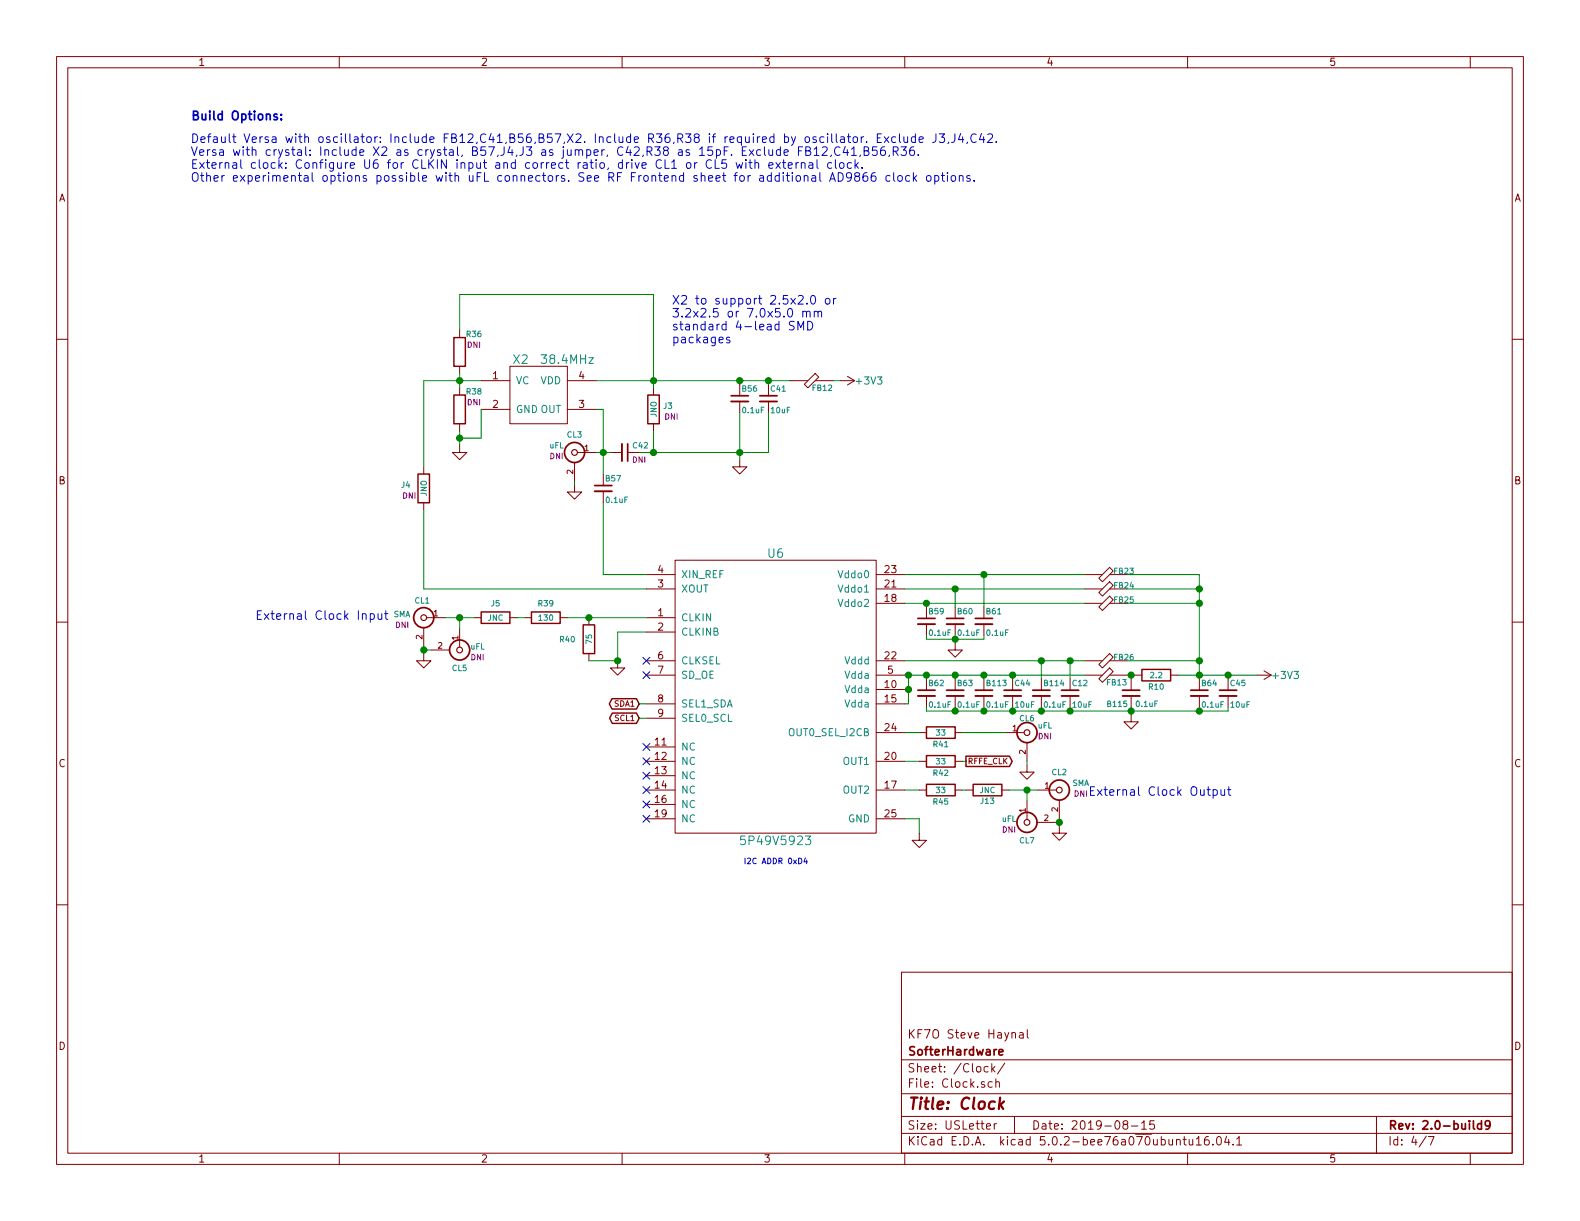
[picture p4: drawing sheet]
EESchema Schematic File Version 4
LIBS:hermeslite-cache
EELAYER 26 0
EELAYER END
$Descr USLetter 11000 8500
encoding utf-8
Sheet 4 7
Title "Clock"
Date "2019-08-15"
Rev "2.0-build9"
Comp "SofterHardware"
Comment1 "KF7O Steve Haynal"
Comment2 ""
Comment3 ""
Comment4 ""
$EndDescr
$Comp
L hermeslite:5P49V5923 U6
U 1 1
P 5400 5800
F 0 "U6" H 5400 7750 60  0000 C CNN
F 1 "5P49V5923" H 5400 5750 60  0000 C CNN
F 2 "HERMESLITE:IDTVERSA" H 5400 5800 60  0001 C CNN
F 3 "" H 5400 5800 60  0000 C CNN
	1    5400 5800
	1    0    0    -1  
$EndComp
NoConn ~ 4500 5200
NoConn ~ 4500 5300
NoConn ~ 4500 5400
NoConn ~ 4500 5500
NoConn ~ 4500 5600
NoConn ~ 4500 5700
NoConn ~ 4500 4600
NoConn ~ 4500 4700
$Comp
L hermeslite:C_Small B59
U 1 1
P 6450 4325
F 0 "B59" H 6460 4395 39  0000 L CNN
F 1 "0.1uF" H 6460 4245 39  0000 L CNN
F 2 "HERMESLITE:SMD-0603" H 6450 4325 50  0001 C CNN
F 3 "" H 6450 4325 50  0000 C CNN
	1    6450 4325
	1    0    0    -1  
$EndComp
$Comp
L hermeslite:C_Small B60
U 1 1
P 6650 4325
F 0 "B60" H 6660 4395 39  0000 L CNN
F 1 "0.1uF" H 6660 4245 39  0000 L CNN
F 2 "HERMESLITE:SMD-0603" H 6650 4325 50  0001 C CNN
F 3 "" H 6650 4325 50  0000 C CNN
	1    6650 4325
	1    0    0    -1  
$EndComp
$Comp
L hermeslite:C_Small B61
U 1 1
P 6850 4325
F 0 "B61" H 6860 4395 39  0000 L CNN
F 1 "0.1uF" H 6860 4245 39  0000 L CNN
F 2 "HERMESLITE:SMD-0603" H 6850 4325 50  0001 C CNN
F 3 "" H 6850 4325 50  0000 C CNN
	1    6850 4325
	1    0    0    -1  
$EndComp
$Comp
L hermeslite:C_Small B64
U 1 1
P 8350 4825
F 0 "B64" H 8360 4895 39  0000 L CNN
F 1 "0.1uF" H 8360 4745 39  0000 L CNN
F 2 "HERMESLITE:SMD-0603" H 8350 4825 50  0001 C CNN
F 3 "" H 8350 4825 50  0000 C CNN
	1    8350 4825
	1    0    0    -1  
$EndComp
$Comp
L hermeslite:C_Small B62
U 1 1
P 6450 4825
F 0 "B62" H 6460 4895 39  0000 L CNN
F 1 "0.1uF" H 6460 4745 39  0000 L CNN
F 2 "HERMESLITE:SMD-0603" H 6450 4825 50  0001 C CNN
F 3 "" H 6450 4825 50  0000 C CNN
	1    6450 4825
	1    0    0    -1  
$EndComp
$Comp
L hermeslite:C_Small B63
U 1 1
P 6650 4825
F 0 "B63" H 6660 4895 39  0000 L CNN
F 1 "0.1uF" H 6660 4745 39  0000 L CNN
F 2 "HERMESLITE:SMD-0603" H 6650 4825 50  0001 C CNN
F 3 "" H 6650 4825 50  0000 C CNN
	1    6650 4825
	1    0    0    -1  
$EndComp
$Comp
L hermeslite:C_Small B113
U 1 1
P 6850 4825
F 0 "B113" H 6860 4895 39  0000 L CNN
F 1 "0.1uF" H 6860 4745 39  0000 L CNN
F 2 "HERMESLITE:SMD-0603" H 6850 4825 50  0001 C CNN
F 3 "" H 6850 4825 50  0000 C CNN
	1    6850 4825
	1    0    0    -1  
$EndComp
Connection ~ 6450 4700
Connection ~ 6650 4700
Connection ~ 6850 4700
$Comp
L power:GND #PWR089
U 1 1
P 7875 4975
F 0 "#PWR089" H 7875 4725 39  0001 C CNN
F 1 "GND" H 7875 4825 39  0001 C CNN
F 2 "" H 7875 4975 50  0000 C CNN
F 3 "" H 7875 4975 50  0000 C CNN
	1    7875 4975
	1    0    0    -1  
$EndComp
$Comp
L hermeslite:R R42
U 1 1
P 6550 5300
F 0 "R42" V 6630 5300 39  0000 C CNN
F 1 "33" V 6550 5300 39  0000 C CNN
F 2 "HERMESLITE:SMD-0603" V 6480 5300 50  0001 C CNN
F 3 "" H 6550 5300 50  0000 C CNN
	1    6550 5300
	0    1    1    0   
$EndComp
$Comp
L hermeslite:R R45
U 1 1
P 6550 5500
F 0 "R45" V 6630 5500 39  0000 C CNN
F 1 "33" V 6550 5500 39  0000 C CNN
F 2 "HERMESLITE:SMD-0603" V 6480 5500 50  0001 C CNN
F 3 "" H 6550 5500 50  0000 C CNN
	1    6550 5500
	0    1    1    0   
$EndComp
Wire Wire Line
	6300 5300 6400 5300
Wire Wire Line
	6300 5500 6400 5500
$Comp
L hermeslite:FB FB13
U 1 1
P 7700 4700
F 0 "FB13" H 7775 4650 39  0000 C CNN
F 1 "FB" H 7700 4800 60  0001 C CNN
F 2 "HERMESLITE:SMD-0603" H 7700 4700 60  0001 C CNN
F 3 "" H 7700 4700 60  0000 C CNN
	1    7700 4700
	1    0    0    -1  
$EndComp
Wire Wire Line
	6300 4700 6325 4700
Text GLabel 6725 5300 2    39   Output ~ 0
RFFE_CLK
$Comp
L power:GND #PWR090
U 1 1
P 6400 5800
F 0 "#PWR090" H 6400 5550 39  0001 C CNN
F 1 "GND" H 6400 5650 39  0001 C CNN
F 2 "" H 6400 5800 50  0000 C CNN
F 3 "" H 6400 5800 50  0000 C CNN
	1    6400 5800
	1    0    0    -1  
$EndComp
Wire Wire Line
	6300 5700 6400 5700
Wire Wire Line
	6400 5700 6400 5800
$Comp
L hermeslite:BNC CL1
U 1 1
P 2950 4300
F 0 "CL1" H 2960 4420 39  0000 C CNN
F 1 "SMA" H 3100 4325 39  0000 C CNN
F 2 "HERMESLITE:SMAEDGE_TH_L" H 2950 4300 50  0001 C CNN
F 3 "" H 2950 4300 50  0000 C CNN
F 4 "DNI" H 3100 4250 39  0000 C CNN "Option"
	1    2950 4300
	-1   0    0    -1  
$EndComp
$Comp
L hermeslite:R R39
U 1 1
P 3800 4300
F 0 "R39" V 3700 4300 39  0000 C CNN
F 1 "130" V 3800 4300 39  0000 C CNN
F 2 "HERMESLITE:SMD-0603" V 3730 4300 50  0001 C CNN
F 3 "" H 3800 4300 50  0000 C CNN
	1    3800 4300
	0    1    1    0   
$EndComp
$Comp
L hermeslite:R R40
U 1 1
P 4100 4450
F 0 "R40" H 3950 4450 39  0000 C CNN
F 1 "75" V 4100 4450 39  0000 C CNN
F 2 "HERMESLITE:SMD-0603" V 4030 4450 50  0001 C CNN
F 3 "" H 4100 4450 50  0000 C CNN
	1    4100 4450
	1    0    0    -1  
$EndComp
Wire Wire Line
	3950 4300 4100 4300
Connection ~ 4100 4300
Wire Wire Line
	3100 4300 3200 4300
$Comp
L power:GND #PWR091
U 1 1
P 4300 4600
F 0 "#PWR091" H 4300 4350 39  0001 C CNN
F 1 "GND" H 4300 4450 39  0001 C CNN
F 2 "" H 4300 4600 50  0000 C CNN
F 3 "" H 4300 4600 50  0000 C CNN
	1    4300 4600
	1    0    0    -1  
$EndComp
Wire Wire Line
	4500 4400 4300 4400
Wire Wire Line
	4300 4400 4300 4600
Wire Wire Line
	4300 4600 4100 4600
Connection ~ 4300 4600
$Comp
L power:GND #PWR092
U 1 1
P 2950 4550
F 0 "#PWR092" H 2950 4300 39  0001 C CNN
F 1 "GND" H 2950 4400 39  0001 C CNN
F 2 "" H 2950 4550 50  0000 C CNN
F 3 "" H 2950 4550 50  0000 C CNN
	1    2950 4550
	1    0    0    -1  
$EndComp
Wire Wire Line
	4200 4000 4500 4000
Wire Wire Line
	4200 3500 4200 4000
$Comp
L hermeslite:C_Small C42
U 1 1
P 4350 3150
F 0 "C42" V 4300 3200 39  0000 L CNN
F 1 "DNI" V 4400 3200 39  0001 L CNN
F 2 "HERMESLITE:SMD-0603" H 4350 3150 50  0001 C CNN
F 3 "" H 4350 3150 50  0000 C CNN
F 4 "DNI" V 4400 3250 39  0000 C CNN "Option"
	1    4350 3150
	0    1    1    0   
$EndComp
$Comp
L hermeslite:adcosc X2
U 1 1
P 3750 2750
F 0 "X2" H 3625 3000 60  0000 C CNN
F 1 "38.4MHz" H 3950 3000 60  0000 C CNN
F 2 "HERMESLITE:SMALLOSC" H 3750 2750 60  0001 C CNN
F 3 "" H 3750 2750 60  0000 C CNN
	1    3750 2750
	1    0    0    -1  
$EndComp
$Comp
L hermeslite:C_Small B57
U 1 1
P 4200 3400
F 0 "B57" H 4210 3470 39  0000 L CNN
F 1 "0.1uF" H 4210 3320 39  0000 L CNN
F 2 "HERMESLITE:SMD-0603" H 4200 3400 50  0001 C CNN
F 3 "" H 4200 3400 50  0000 C CNN
	1    4200 3400
	1    0    0    -1  
$EndComp
Wire Wire Line
	4150 2850 4200 2850
Wire Wire Line
	4200 2850 4200 3150
$Comp
L hermeslite:FB FB12
U 1 1
P 5650 2650
F 0 "FB12" H 5725 2600 39  0000 C CNN
F 1 "FB" H 5650 2750 60  0001 C CNN
F 2 "HERMESLITE:SMD-0603" H 5650 2650 60  0001 C CNN
F 3 "" H 5650 2650 60  0000 C CNN
	1    5650 2650
	1    0    0    -1  
$EndComp
$Comp
L hermeslite:C_Small C41
U 1 1
P 5350 2775
F 0 "C41" H 5360 2845 39  0000 L CNN
F 1 "10uF" H 5360 2695 39  0000 L CNN
F 2 "HERMESLITE:SMD-0603" H 5350 2775 50  0001 C CNN
F 3 "" H 5350 2775 50  0000 C CNN
	1    5350 2775
	1    0    0    -1  
$EndComp
Connection ~ 5150 2650
$Comp
L power:GND #PWR093
U 1 1
P 5150 3200
F 0 "#PWR093" H 5150 2950 39  0001 C CNN
F 1 "GND" H 5150 3050 39  0001 C CNN
F 2 "" H 5150 3200 50  0000 C CNN
F 3 "" H 5150 3200 50  0000 C CNN
	1    5150 3200
	1    0    0    -1  
$EndComp
$Comp
L power:GND #PWR094
U 1 1
P 3200 3100
F 0 "#PWR094" H 3200 2850 39  0001 C CNN
F 1 "GND" H 3200 2950 39  0001 C CNN
F 2 "" H 3200 3100 50  0000 C CNN
F 3 "" H 3200 3100 50  0000 C CNN
	1    3200 3100
	1    0    0    -1  
$EndComp
$Comp
L hermeslite:R R36
U 1 1
P 3200 2450
F 0 "R36" H 3300 2575 39  0000 C CNN
F 1 "DNI" V 3200 2450 39  0001 C CNN
F 2 "HERMESLITE:SMD-0603" V 3130 2450 50  0001 C CNN
F 3 "" H 3200 2450 50  0000 C CNN
F 4 "DNI" H 3300 2500 39  0000 C CNN "Option"
F 5 "R 10K" H 3200 2450 60  0001 C CNN "Key"
	1    3200 2450
	1    0    0    -1  
$EndComp
$Comp
L hermeslite:R R38
U 1 1
P 3200 2850
F 0 "R38" H 3300 2975 39  0000 C CNN
F 1 "DNI" V 3200 2850 39  0001 C CNN
F 2 "HERMESLITE:SMD-0603" V 3130 2850 50  0001 C CNN
F 3 "" H 3200 2850 50  0000 C CNN
F 4 "DNI" H 3300 2900 39  0000 C CNN "Option"
F 5 "R 10K" H 3200 2850 60  0001 C CNN "Key"
	1    3200 2850
	1    0    0    -1  
$EndComp
Wire Wire Line
	3200 2600 3200 2650
Wire Wire Line
	2950 2650 3200 2650
Connection ~ 3200 2650
Wire Wire Line
	3200 3000 3200 3050
Wire Wire Line
	3350 2850 3350 3050
Wire Wire Line
	3350 3050 3200 3050
Connection ~ 3200 3050
Wire Wire Line
	3200 2050 3200 2300
Wire Wire Line
	3200 2050 4550 2050
$Comp
L hermeslite:C_Small B56
U 1 1
P 5150 2775
F 0 "B56" H 5160 2845 39  0000 L CNN
F 1 "0.1uF" H 5160 2695 39  0000 L CNN
F 2 "HERMESLITE:SMD-0603" H 5150 2775 50  0001 C CNN
F 3 "" H 5150 2775 50  0000 C CNN
	1    5150 2775
	1    0    0    -1  
$EndComp
Wire Wire Line
	5800 2650 5850 2650
Connection ~ 5350 2650
$Comp
L hermeslite:C_Small C44
U 1 1
P 7050 4825
F 0 "C44" H 7060 4895 39  0000 L CNN
F 1 "10uF" H 7060 4745 39  0000 L CNN
F 2 "HERMESLITE:SMD-0603" H 7050 4825 50  0001 C CNN
F 3 "" H 7050 4825 50  0000 C CNN
	1    7050 4825
	1    0    0    -1  
$EndComp
Connection ~ 7050 4700
Text Notes 4675 2400 0    60   ~ 0
X2 to support 2.5x2.0 or \n3.2x2.5 or 7.0x5.0 mm\nstandard 4-lead SMD\npackages\n
Wire Wire Line
	2950 3550 2950 4100
Wire Wire Line
	2950 4100 4500 4100
Wire Wire Line
	4150 3150 4200 3150
Connection ~ 4200 3150
Wire Wire Line
	4150 2650 4550 2650
Wire Wire Line
	4450 3150 4550 3150
Wire Wire Line
	5150 2675 5150 2650
Wire Wire Line
	5350 2675 5350 2650
Wire Wire Line
	5350 3150 5350 2875
Wire Wire Line
	5150 2875 5150 3150
Connection ~ 5150 3150
$Comp
L hermeslite:R R41
U 1 1
P 6550 5100
F 0 "R41" V 6630 5100 39  0000 C CNN
F 1 "33" V 6550 5100 39  0000 C CNN
F 2 "HERMESLITE:SMD-0603" V 6480 5100 50  0001 C CNN
F 3 "" H 6550 5100 50  0000 C CNN
	1    6550 5100
	0    1    1    0   
$EndComp
Wire Wire Line
	6400 5100 6300 5100
Wire Wire Line
	8200 4700 8350 4700
$Comp
L hermeslite:C_Small C45
U 1 1
P 8550 4825
F 0 "C45" H 8560 4895 39  0000 L CNN
F 1 "10uF" H 8560 4745 39  0000 L CNN
F 2 "HERMESLITE:SMD-0603" H 8550 4825 50  0001 C CNN
F 3 "" H 8550 4825 50  0000 C CNN
	1    8550 4825
	1    0    0    -1  
$EndComp
Wire Wire Line
	6450 4725 6450 4700
Wire Wire Line
	6650 4725 6650 4700
Wire Wire Line
	6850 4725 6850 4700
Wire Wire Line
	7050 4725 7050 4700
Wire Wire Line
	7050 4950 7050 4925
Wire Wire Line
	6450 4950 6650 4950
Wire Wire Line
	6450 4950 6450 4925
Wire Wire Line
	6650 4925 6650 4950
Connection ~ 6650 4950
Connection ~ 6850 4950
Wire Wire Line
	8550 4725 8550 4700
Connection ~ 8550 4700
Connection ~ 8350 4700
Wire Wire Line
	8550 4950 8550 4925
Wire Wire Line
	8350 4950 8350 4925
Wire Wire Line
	6300 4100 6650 4100
Wire Wire Line
	6300 4200 6450 4200
Wire Wire Line
	6450 4200 6450 4225
Wire Wire Line
	6650 4225 6650 4100
Connection ~ 6650 4100
Wire Wire Line
	6850 4225 6850 4000
Wire Wire Line
	6300 4000 6850 4000
Connection ~ 6850 4000
Connection ~ 6450 4200
$Comp
L power:GND #PWR095
U 1 1
P 6650 4475
F 0 "#PWR095" H 6650 4225 39  0001 C CNN
F 1 "GND" H 6650 4325 39  0001 C CNN
F 2 "" H 6650 4475 50  0000 C CNN
F 3 "" H 6650 4475 50  0000 C CNN
	1    6650 4475
	1    0    0    -1  
$EndComp
Wire Wire Line
	6450 4425 6450 4450
Wire Wire Line
	6450 4450 6650 4450
Wire Wire Line
	6850 4450 6850 4425
Wire Wire Line
	6650 4425 6650 4450
Connection ~ 6650 4450
Wire Wire Line
	6325 4900 6300 4900
Wire Wire Line
	6325 4700 6325 4800
Connection ~ 6325 4700
Wire Wire Line
	6300 4800 6325 4800
Connection ~ 6325 4800
$Comp
L hermeslite:JNO J4
U 1 1
P 2950 3400
F 0 "J4" H 2825 3425 39  0000 C CNN
F 1 "JNO" V 2950 3400 39  0000 C CNN
F 2 "HERMESLITE:SMD-0603" V 2880 3400 50  0001 C CNN
F 3 "" H 2950 3400 50  0000 C CNN
F 4 "DNI" H 2850 3350 39  0000 C CNN "Option"
	1    2950 3400
	1    0    0    -1  
$EndComp
$Comp
L hermeslite:BNC CL2
U 1 1
P 7375 5500
F 0 "CL2" H 7375 5625 39  0000 C CNN
F 1 "SMA" H 7525 5550 39  0000 C CNN
F 2 "HERMESLITE:SMAEDGE_TH_L" H 7375 5500 50  0001 C CNN
F 3 "" H 7375 5500 50  0000 C CNN
F 4 "DNI" H 7525 5475 39  0000 C CNN "Option"
	1    7375 5500
	1    0    0    -1  
$EndComp
Wire Wire Line
	7025 5500 7150 5500
$Comp
L power:GND #PWR096
U 1 1
P 7375 5750
F 0 "#PWR096" H 7375 5500 39  0001 C CNN
F 1 "GND" H 7375 5600 39  0001 C CNN
F 2 "" H 7375 5750 50  0000 C CNN
F 3 "" H 7375 5750 50  0000 C CNN
	1    7375 5750
	1    0    0    -1  
$EndComp
Text Notes 1325 850  0    60   ~ 12
Build Options:
Text Notes 1325 1275 0    60   ~ 0
Default Versa with oscillator: Include FB12,C41,B56,B57,X2. Include R36,R38 if required by oscillator. Exclude J3,J4,C42.\nVersa with crystal: Include X2 as crystal, B57,J4,J3 as jumper, C42,R38 as 15pF. Exclude FB12,C41,B56,R36.\nExternal clock: Configure U6 for CLKIN input and correct ratio, drive CL1 or CL5 with external clock.\nOther experimental options possible with uFL connectors. See RF Frontend sheet for additional AD9866 clock options.
$Comp
L hermeslite:C_Small B114
U 1 1
P 7250 4825
F 0 "B114" H 7260 4895 39  0000 L CNN
F 1 "0.1uF" H 7260 4745 39  0000 L CNN
F 2 "HERMESLITE:SMD-0603" H 7250 4825 50  0001 C CNN
F 3 "" H 7250 4825 50  0000 C CNN
	1    7250 4825
	1    0    0    -1  
$EndComp
$Comp
L hermeslite:C_Small C12
U 1 1
P 7450 4825
F 0 "C12" H 7460 4895 39  0000 L CNN
F 1 "10uF" H 7460 4745 39  0000 L CNN
F 2 "HERMESLITE:SMD-0603" H 7450 4825 50  0001 C CNN
F 3 "" H 7450 4825 50  0000 C CNN
	1    7450 4825
	1    0    0    -1  
$EndComp
Wire Wire Line
	7450 4950 7450 4925
Connection ~ 7050 4950
Wire Wire Line
	7250 4925 7250 4950
Connection ~ 7250 4950
$Comp
L hermeslite:FB FB26
U 1 1
P 7700 4600
F 0 "FB26" H 7825 4625 39  0000 C CNN
F 1 "FB" H 7700 4700 60  0001 C CNN
F 2 "HERMESLITE:SMD-0603" H 7700 4600 60  0001 C CNN
F 3 "" H 7700 4600 60  0000 C CNN
	1    7700 4600
	1    0    0    -1  
$EndComp
$Comp
L hermeslite:R R10
U 1 1
P 8050 4700
F 0 "R10" V 8130 4700 39  0000 C CNN
F 1 "2.2" V 8050 4700 39  0000 C CNN
F 2 "HERMESLITE:SMD-0603" V 7980 4700 50  0001 C CNN
F 3 "" H 8050 4700 50  0000 C CNN
	1    8050 4700
	0    1    1    0   
$EndComp
$Comp
L hermeslite:C_Small B115
U 1 1
P 7875 4825
F 0 "B115" H 7700 4750 39  0000 L CNN
F 1 "0.1uF" H 7900 4750 39  0000 L CNN
F 2 "HERMESLITE:SMD-0603" H 7875 4825 50  0001 C CNN
F 3 "" H 7875 4825 50  0000 C CNN
	1    7875 4825
	1    0    0    -1  
$EndComp
$Comp
L power:+3V3 #PWR097
U 1 1
P 8750 4700
F 0 "#PWR097" H 8750 4550 50  0001 C CNN
F 1 "+3V3" V 8750 4900 50  0000 C CNN
F 2 "" H 8750 4700 50  0000 C CNN
F 3 "" H 8750 4700 50  0000 C CNN
	1    8750 4700
	0    1    1    0   
$EndComp
Wire Wire Line
	8350 4000 8350 4100
Wire Wire Line
	7850 4700 7875 4700
Wire Wire Line
	7875 4725 7875 4700
Connection ~ 7875 4700
Connection ~ 8350 4950
Connection ~ 7450 4950
Wire Wire Line
	7875 4925 7875 4950
Connection ~ 7875 4950
Wire Wire Line
	6850 4925 6850 4950
Wire Wire Line
	6300 4600 7250 4600
Wire Wire Line
	7850 4600 8350 4600
$Comp
L hermeslite:FB FB25
U 1 1
P 7700 4200
F 0 "FB25" H 7825 4225 39  0000 C CNN
F 1 "FB" H 7700 4300 60  0001 C CNN
F 2 "HERMESLITE:SMD-0603" H 7700 4200 60  0001 C CNN
F 3 "" H 7700 4200 60  0000 C CNN
	1    7700 4200
	1    0    0    -1  
$EndComp
$Comp
L hermeslite:FB FB24
U 1 1
P 7700 4100
F 0 "FB24" H 7825 4125 39  0000 C CNN
F 1 "FB" H 7700 4200 60  0001 C CNN
F 2 "HERMESLITE:SMD-0603" H 7700 4100 60  0001 C CNN
F 3 "" H 7700 4100 60  0000 C CNN
	1    7700 4100
	1    0    0    -1  
$EndComp
$Comp
L hermeslite:FB FB23
U 1 1
P 7700 4000
F 0 "FB23" H 7825 4025 39  0000 C CNN
F 1 "FB" H 7700 4100 60  0001 C CNN
F 2 "HERMESLITE:SMD-0603" H 7700 4000 60  0001 C CNN
F 3 "" H 7700 4000 60  0000 C CNN
	1    7700 4000
	1    0    0    -1  
$EndComp
Wire Wire Line
	7850 4200 8350 4200
Connection ~ 8350 4600
Wire Wire Line
	7850 4100 8350 4100
Connection ~ 8350 4200
Wire Wire Line
	7850 4000 8350 4000
Connection ~ 8350 4100
Wire Wire Line
	7250 4725 7250 4600
Connection ~ 7250 4600
Wire Wire Line
	7450 4725 7450 4600
Connection ~ 7450 4600
$Comp
L power:+3V3 #PWR098
U 1 1
P 5850 2650
F 0 "#PWR098" H 5850 2500 50  0001 C CNN
F 1 "+3V3" V 5850 2850 50  0000 C CNN
F 2 "" H 5850 2650 50  0000 C CNN
F 3 "" H 5850 2650 50  0000 C CNN
	1    5850 2650
	0    1    1    0   
$EndComp
Connection ~ 4550 3150
Wire Wire Line
	4550 3150 4550 3000
Connection ~ 4550 2650
Wire Wire Line
	4550 2050 4550 2650
$Comp
L hermeslite:JNO J3
U 1 1
P 4550 2850
F 0 "J3" H 4650 2875 39  0000 C CNN
F 1 "JNO" V 4550 2850 39  0000 C CNN
F 2 "HERMESLITE:SMD-0603" V 4480 2850 50  0001 C CNN
F 3 "" H 4550 2850 50  0000 C CNN
F 4 "DNI" H 4675 2800 39  0000 C CNN "Option"
	1    4550 2850
	1    0    0    -1  
$EndComp
Text Notes 5175 6025 0    39   ~ 0
I2C ADDR 0xD4
Wire Wire Line
	2950 2650 2950 3250
$Comp
L hermeslite:BNC CL5
U 1 1
P 3200 4525
F 0 "CL5" V 3325 4525 39  0000 C CNN
F 1 "uFL" V 3175 4650 39  0000 C CNN
F 2 "HERMESLITE:UFL" H 3200 4525 50  0001 C CNN
F 3 "" H 3200 4525 50  0000 C CNN
F 4 "DNI" V 3250 4650 39  0000 C CNN "Option"
	1    3200 4525
	0    1    1    0   
$EndComp
Wire Wire Line
	3200 4375 3200 4300
Connection ~ 3200 4300
Wire Wire Line
	2950 4500 2950 4525
Wire Wire Line
	3000 4525 2950 4525
Connection ~ 2950 4525
$Comp
L hermeslite:BNC CL7
U 1 1
P 7150 5725
F 0 "CL7" V 7275 5725 39  0000 C CNN
F 1 "uFL" V 7125 5850 39  0000 C CNN
F 2 "HERMESLITE:UFL" H 7150 5725 50  0001 C CNN
F 3 "" H 7150 5725 50  0000 C CNN
F 4 "DNI" V 7200 5850 39  0000 C CNN "Option"
	1    7150 5725
	0    -1   1    0   
$EndComp
Wire Wire Line
	7150 5575 7150 5500
Connection ~ 7150 5500
Wire Wire Line
	7350 5725 7375 5725
Wire Wire Line
	7375 5700 7375 5725
Connection ~ 7375 5725
$Comp
L hermeslite:BNC CL6
U 1 1
P 7150 5100
F 0 "CL6" H 7150 5200 39  0000 C CNN
F 1 "uFL" H 7275 5150 39  0000 C CNN
F 2 "HERMESLITE:UFL" H 7150 5100 50  0001 C CNN
F 3 "" H 7150 5100 50  0000 C CNN
F 4 "DNI" H 7275 5075 39  0000 C CNN "Option"
	1    7150 5100
	1    0    0    -1  
$EndComp
Wire Wire Line
	6700 5300 6725 5300
$Comp
L power:GND #PWR099
U 1 1
P 7150 5325
F 0 "#PWR099" H 7150 5075 39  0001 C CNN
F 1 "GND" H 7150 5175 39  0001 C CNN
F 2 "" H 7150 5325 50  0000 C CNN
F 3 "" H 7150 5325 50  0000 C CNN
	1    7150 5325
	1    0    0    -1  
$EndComp
Wire Wire Line
	7150 5300 7150 5325
$Comp
L hermeslite:BNC CL3
U 1 1
P 4000 3150
F 0 "CL3" H 4000 3275 39  0000 C CNN
F 1 "uFL" H 4125 3200 39  0000 C CNN
F 2 "HERMESLITE:UFL" H 4000 3150 50  0001 C CNN
F 3 "" H 4000 3150 50  0000 C CNN
F 4 "DNI" H 4125 3125 39  0000 C CNN "Option"
	1    4000 3150
	-1   0    0    -1  
$EndComp
$Comp
L power:GND #PWR0100
U 1 1
P 4000 3375
F 0 "#PWR0100" H 4000 3125 39  0001 C CNN
F 1 "GND" H 4000 3225 39  0001 C CNN
F 2 "" H 4000 3375 50  0000 C CNN
F 3 "" H 4000 3375 50  0000 C CNN
	1    4000 3375
	1    0    0    -1  
$EndComp
Text Notes 1775 4325 0    60   ~ 0
External Clock Input
Text Notes 7575 5550 0    60   ~ 0
External Clock Output
Wire Wire Line
	4000 3350 4000 3375
Text GLabel 4450 4900 0    39   BiDi ~ 0
SDA1
Text GLabel 4450 5000 0    39   BiDi ~ 0
SCL1
Wire Wire Line
	4450 4900 4500 4900
Wire Wire Line
	4450 5000 4500 5000
$Comp
L hermeslite:JNC J5
U 1 1
P 3450 4300
F 0 "J5" V 3350 4300 39  0000 C CNN
F 1 "JNC" V 3450 4300 39  0000 C CNN
F 2 "HERMESLITE:SMD-0603" V 3380 4300 50  0001 C CNN
F 3 "" H 3450 4300 50  0000 C CNN
	1    3450 4300
	0    1    1    0   
$EndComp
Wire Wire Line
	3600 4300 3650 4300
$Comp
L hermeslite:JNC J13
U 1 1
P 6875 5500
F 0 "J13" V 6950 5500 39  0000 C CNN
F 1 "JNC" V 6875 5500 39  0000 C CNN
F 2 "HERMESLITE:SMD-0603" V 6805 5500 50  0001 C CNN
F 3 "" H 6875 5500 50  0000 C CNN
	1    6875 5500
	0    1    1    0   
$EndComp
Wire Wire Line
	6700 5100 7000 5100
Wire Wire Line
	6700 5500 6725 5500
Wire Wire Line
	6450 4700 6650 4700
Wire Wire Line
	6650 4700 6850 4700
Wire Wire Line
	6850 4700 7050 4700
Wire Wire Line
	4100 4300 4500 4300
Wire Wire Line
	5150 2650 5350 2650
Wire Wire Line
	3200 2650 3200 2700
Wire Wire Line
	3200 2650 3350 2650
Wire Wire Line
	3200 3050 3200 3100
Wire Wire Line
	5350 2650 5500 2650
Wire Wire Line
	7050 4700 7550 4700
Wire Wire Line
	4200 3150 4200 3300
Wire Wire Line
	4200 3150 4250 3150
Wire Wire Line
	5150 3150 5350 3150
Wire Wire Line
	5150 3150 5150 3200
Wire Wire Line
	6650 4950 6850 4950
Wire Wire Line
	6850 4950 7050 4950
Wire Wire Line
	8550 4700 8750 4700
Wire Wire Line
	8350 4700 8550 4700
Wire Wire Line
	8350 4700 8350 4725
Wire Wire Line
	6650 4100 7550 4100
Wire Wire Line
	6850 4000 7550 4000
Wire Wire Line
	6450 4200 7550 4200
Wire Wire Line
	6650 4450 6850 4450
Wire Wire Line
	6650 4450 6650 4475
Wire Wire Line
	6325 4700 6450 4700
Wire Wire Line
	6325 4800 6325 4900
Wire Wire Line
	7050 4950 7250 4950
Wire Wire Line
	7250 4950 7450 4950
Wire Wire Line
	7875 4700 7900 4700
Wire Wire Line
	8350 4950 8550 4950
Wire Wire Line
	7450 4950 7875 4950
Wire Wire Line
	7875 4950 7875 4975
Wire Wire Line
	7875 4950 8350 4950
Wire Wire Line
	8350 4600 8350 4700
Wire Wire Line
	8350 4200 8350 4600
Wire Wire Line
	8350 4100 8350 4200
Wire Wire Line
	7250 4600 7450 4600
Wire Wire Line
	7450 4600 7550 4600
Wire Wire Line
	4550 3150 5150 3150
Wire Wire Line
	4550 2650 5150 2650
Wire Wire Line
	4550 2650 4550 2700
Wire Wire Line
	3200 4300 3300 4300
Wire Wire Line
	2950 4525 2950 4550
Wire Wire Line
	7150 5500 7225 5500
Wire Wire Line
	7375 5725 7375 5750
$EndSCHEMATC
